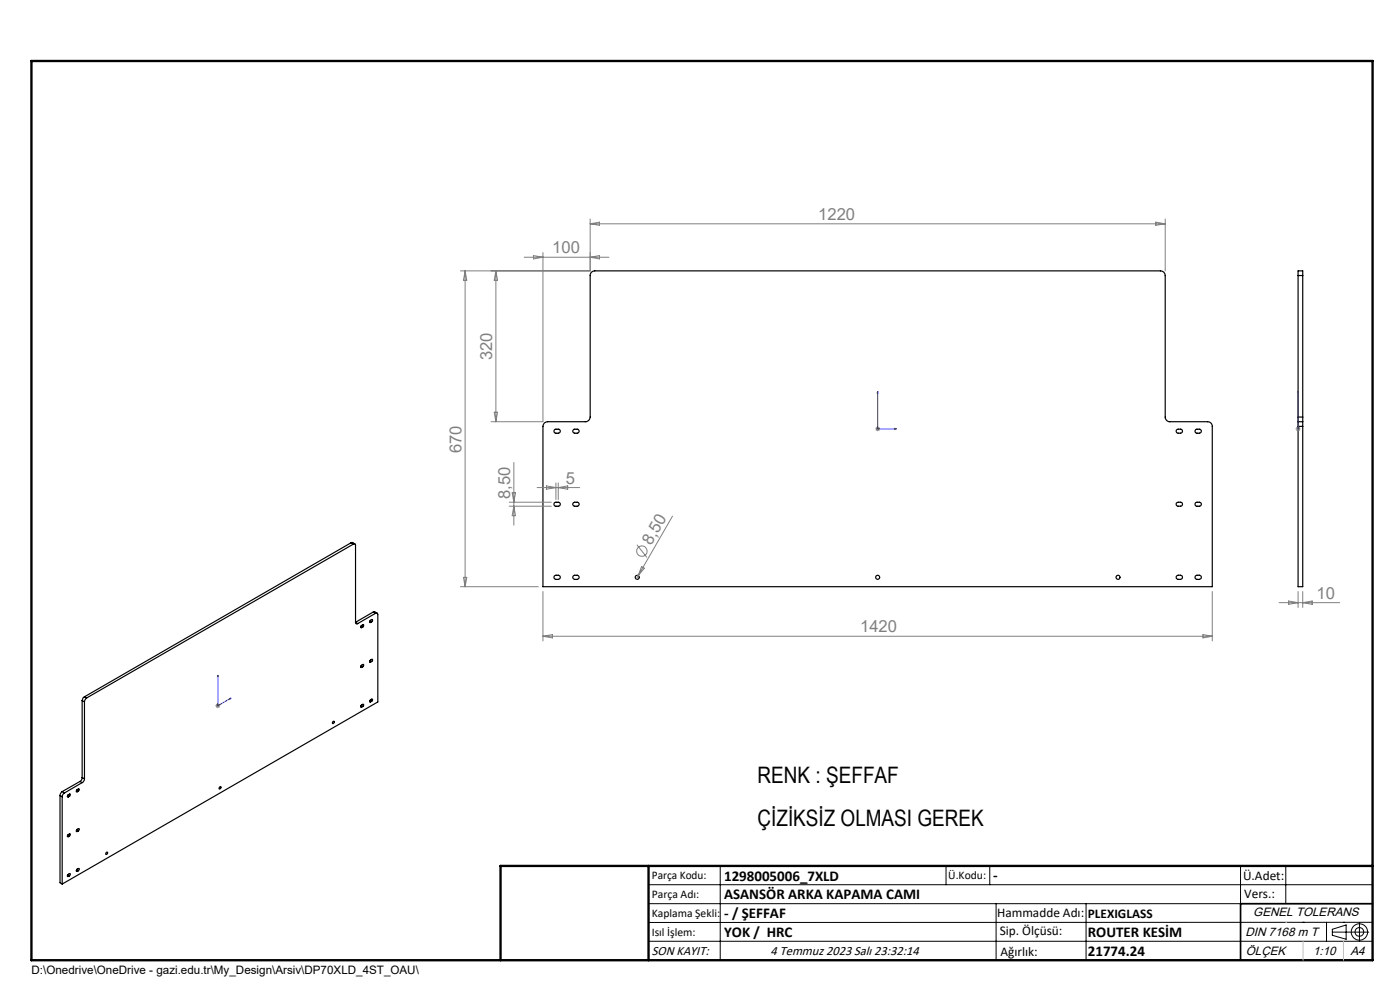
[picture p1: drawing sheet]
<svg xmlns="http://www.w3.org/2000/svg" width="297mm" height="210mm" viewBox="0 0 297 210" stroke-linecap="round" stroke-linejoin="round" font-family="sans-serif">
<g fill="none" stroke="#000" stroke-width=".25">
<path d="M125.5 57.7l.7-.2h120a.97 .97 0 0 1 1 .9v30.1a.96 .96 0 0 0 1 1h8a.96 .96 0 0 1 1 .9v34.1h-142v-34.1a.96 .96 0 0 1 1-.9h8a1.02 1.02 0 0 0 1-1v-30.2zM275.4 58.4v-.9h1v.9M275.4 58.4v30.1M275.4 58.4h1M276.4 58.4v30.1M117.7 91.1l.7-.1a.42 .42 0 0 1 .5 .5 .42 .42 0 0 1-.5 .4h-.5a.44 .44 0 0 1-.4-.3 .44 .44 0 0 1 .2-.5zM121.7 91.1l.7-.1a.42 .42 0 0 1 .5 .5 .42 .42 0 0 1-.5 .4h-.5a.44 .44 0 0 1-.4-.3 .44 .44 0 0 1 .2-.5zM249.7 91.1l.7-.1a.42 .42 0 0 1 .5 .5 .42 .42 0 0 1-.5 .4h-.5a.42 .42 0 0 1-.4-.3 .42 .42 0 0 1 .2-.5zM253.6 91.2l.2-.2h.6a.42 .42 0 0 1 .4 .5 .42 .42 0 0 1-.4 .4l-.7-.1-.2-.3zM275.4 89.5v.9M275.4 88.5v1M275.4 90.4v34.1h1v-34.1"/>
<path d="M275.4 89.5h1M275.4 90.4h1M275.4 88.5h1M276.4 89.5v.9M276.4 88.5v1M74.5 115.1h.3l.5 .3M74.5 115.1l.5 .3M74.5 115.1l-56.6 32.7M75 115.4a.28 .28 0 0 1 .3 0 .28 .28 0 0 1 .1 .3v16.3M75 115.4l-56.6 32.7M117.6 106.7l.8-.2a.42 .42 0 0 1 .5 .5 .42 .42 0 0 1-.5 .4l-.7-.1-.2-.3zM121.7 106.6l.7-.1a.42 .42 0 0 1 .5 .5 .42 .42 0 0 1-.5 .4h-.5a.43 .43 0 0 1-.4-.3 .43 .43 0 0 1 .2-.5z"/>
<path d="M249.7 106.6l.7-.1a.42 .42 0 0 1 .5 .5 .42 .42 0 0 1-.5 .4h-.5a.42 .42 0 0 1-.4-.3 .42 .42 0 0 1 .2-.5zM253.6 106.7l.8-.2a.42 .42 0 0 1 .4 .5 .42 .42 0 0 1-.4 .4l-.7-.1-.2-.3zM75.4 132a.28 .28 0 0 0 .1 .3 .28 .28 0 0 0 .4 0M75.4 132l.5 .3M76.5 133l.2 .1M76.6 132.8l.4 .2M77 133l.2-.3-.1-.2-.5 .3v.3h.1M77 133l-.3 .1M78.4 131.9l.2 .1M78.5 131.7l.3 .2M78.8 131.9l.2-.2v-.3l-.5 .3-.1 .3h.2M78.8 131.9l-.2 .1"/>
<path d="M79.2 129.8l.8 .3M79.2 129.8l.5 .3M79.2 129.8l-3.8 2.2M79.7 130.1a.3 .3 0 0 1 .3 0 .3 .3 0 0 1 .2 .3v18.5l-67 38.6M79.7 130.1l-3.8 2.2M117.6 122.2l.8-.2a.44 .44 0 0 1 .5 .5 .44 .44 0 0 1-.5 .4l-.8-.2zM121.7 122.1l.7-.1a.44 .44 0 0 1 .5 .5 .44 .44 0 0 1-.5 .4h-.5a.44 .44 0 0 1-.4-.3 .44 .44 0 0 1 .2-.5zM249.6 122.2l.8-.2a.44 .44 0 0 1 .5 .5 .44 .44 0 0 1-.5 .4l-.8-.2zM253.6 122.2l.8-.2a.44 .44 0 0 1 .4 .5 .44 .44 0 0 1-.4 .4l-.8-.2zM17.4 148.6l.5 .3M17.4 148.6v16.4M17.9 147.8l-.3 .2-.2 .6"/>
<path d="M17.9 148.9v16.3M17.9 147.8l.5 .3M18.4 148.1l-.5 .8M70.7 153a.21 .21 0 0 1 .2 .3 .21 .21 0 0 1-.4 .1zM76.5 141.5l.2 .1M76.5 149.9l.2 .1M76.6 141.2l.4 .2M76.6 149.6l.4 .3M77 141.4l.2-.2-.1-.3-.5 .4-.1 .2 .2 .1M77 149.9v-.1a.21 .21 0 0 0 .2-.2 .21 .21 0 0 0-.2-.2l-.4 .3-.1 .3h.2M77 141.4l-.3 .2M77 149.9l-.3 .1"/>
<path d="M78.4 140.4l.2 .1M78.4 148.8l.2 .1M78.5 140.1l.3 .2M78.5 148.6l.3 .2M78.8 140.3l.2-.1a.19 .19 0 0 0 .1-.2 .19 .19 0 0 0-.3-.1l-.3 .3-.1 .2 .2 .1M78.8 148.8l.2-.1a.19 .19 0 0 0 .1-.3 .19 .19 0 0 0-.3-.1l-.3 .2-.1 .4h.2M78.8 140.3l-.2 .2M78.8 148.8l-.2 .1M12.7 168.8l.5 .2M12.7 168.8v18.4l.5 .3M13.2 167.9l-.3 .4-.2 .5M13.2 169v18.5"/>
<path d="M13.2 167.9l.5 .3M13.7 168.2l-.4 .5-.1 .3M14.3 168.9l.2 .1M14.3 177.4l.2 .1M14.4 168.7l.3 .2M14.4 177.2l.3 .1M14.7 177.3l.2-.1a.19 .19 0 0 0 .1-.2 .19 .19 0 0 0-.3-.1l-.4 .3v.3h.2M14.7 168.9l.2-.2v-.3l-.6 .4v.2h.2M14.7 168.9l-.2 .1M14.7 177.3l-.2 .2M16.2 167.8l.2 .1M16.2 176.3l.2 .1"/>
<path d="M16.3 167.6l.3 .2M16.3 176.1l.3 .2M16.6 176.3l.1-.2a.18 .18 0 0 0 .2-.2 .18 .18 0 0 0-.3-.1l-.3 .2-.1 .3 .2 .1M16.6 167.8l.1-.1a.18 .18 0 0 0 .2-.2 .18 .18 0 0 0-.3-.2l-.4 .4v.2h.2M16.6 176.3l-.2 .1M16.6 167.8l-.2 .1M17 165.8l.4 .2M17 165.8l-3.8 2.1M17.4 165l-.1 .4-.3 .4M17.4 166l-3.7 2.2M17.4 165l.5 .2M17.9 165.2l-.2 .6-.3 .2"/>
<path d="M46.6 167l.1-.1a.2 .2 0 0 1 .2 .1 .2 .2 0 0 1-.2 .3h-.2zM14.3 185.8l.2 .1M14.4 185.6l.3 .2M14.7 185.8l.2-.1a.19 .19 0 0 0 .1-.3 .19 .19 0 0 0-.3-.1l-.4 .4v.2h.2M14.7 185.8l-.2 .1M16.2 184.7l.2 .1M16.3 184.5l.3 .2M16.6 184.7l.2-.5-.5 .3a.19 .19 0 0 0-.1 .2 .19 .19 0 0 0 .2 .1M16.6 184.7l-.2 .1M22.6 180.8a.24 .24 0 0 1 .2 .3 .24 .24 0 0 1-.4 .1zM106.2 203.7h185"/>
<circle cx="135.2" cy="122.5" r=".43"/>
<circle cx="186.2" cy="122.5" r=".43"/>
<circle cx="237.2" cy="122.5" r=".43"/>
</g>
<g fill="none" stroke="#808080" stroke-width=".21">
<path d="M98.7 57.5v67M98.7 57.5l.3 2h-.7zM105.2 57.5l.4 2h-.8zM105.2 57.5v32M111.2 54.6h18M113.2 54.2l2 .4-2 .3zM115.2 53.6v35.9h-11M125.2 54.6l2-.4v.7zM125.2 46.5v11h-27.5M125.2 47.5l2-.4v.7zM125.2 47.5h122M245.2 47.1l2 .4-2 .3z"/>
<path d="M247.2 46.5v11M104.8 87.4h.8l-.4 2.1zM109 98.1v13.3M185.7 91h1M185.8 90.6l.7 .7M186.2 90.4v1.1M186.5 90.6l-.7 .7M274.8 91h1.1M275 90.6l.7 .7M275.4 90.4v1.1M275.7 90.6l-.7 .7M108 106.5h8.9"/>
<path d="M108 107.4h8.9M108.7 104.5h.7l-.4 2zM109 107.4l.4 2h-.7zM113.9 103.4h9.1M115.9 103.1l2 .3-2 .4zM117.9 102.4v3.6M118.4 102.4v3.6M118.4 103.4l2-.3v.7zM135.1 115.6l2.1 2.6M142.7 109.5l-7.3 12.6M97.7 124.5h16.5M98.3 122.5h.7l-.3 2z"/>
<path d="M115.2 125.5v10.5M115.2 135h142M115.2 135l2-.4v.7zM135.4 122.1l-.4 .7M136.1 120.2l.6 .3-1.3 1.6zM255.2 134.6l2 .4-2 .3zM257.2 125.5v10.5M271.4 127.8h12.8M273.4 127.5l2 .3-2 .4zM275.4 125.5v3.4M276.4 125.5v3.4M276.4 127.8l2-.3v.7z"/>
<path d="M45.7 149.7h1M45.9 149.4l.7 .7M46.2 149.2v1M46.6 149.4l-.7 .7"/>
<circle cx="136.2" cy="116.9" r="1.11"/>
</g>
<g fill="none" stroke="#000" stroke-width=".21">
<path d="M137.6 187.7h153.6M137.6 191.7h153.6M137.6 199.7h153.6M152.8 183.7v20M200.7 183.7v4M210 183.7v4M211.3 191.7v12M230.4 191.7v12M263.2 183.7v20M272.8 183.7v8M276.4 195.6h.1M281.4 195.6v4.1"/>
<path d="M282.6 197.7h7.8M282.6 197.1l3-.9v3l-3-.8zM285 195.6h.1M288.4 195.8v3.8M291.2 195.6l-153.6 .1"/>
<circle cx="288.4" cy="197.7" r="1.74"/>
<circle cx="288.4" cy="197.7" r=".93"/>
</g>
<path d="M186.2 83l.1 .4h-.2zM186.2 83v8h4M189.8 90.9l.4 .1h-.4zM275.4 90.9v.1zM275.4 83v.4v-.4M275.4 91h.1M275.4 83v8M46.2 143.2l.1 .3h-.2zM46.2 143.2v6.5l2.8-1.6M48.8 148.2l.2-.1-.2 .2z" fill="none" stroke="#00f" stroke-width=".21"/>
<path d="M291.2 191.7h-28v12" fill="none" stroke="#000" stroke-width=".35"/>
<path d="M6.7 12.9h284.5v190.8h-284.5zM137.6 183.7v20M291.2 183.7h-185v20" fill="none" stroke="#000" stroke-width=".5"/>
<path d="M272.8 195.6h.1M276.4 199.7v4M285 199.7v4" fill="none" stroke="#c0c0c0" stroke-width=".21"/>
<g fill="#00f">
<path d="M189.8 90.9l.4 .1h-.4zM186.2 83l.1 .4h-.2z"/>
<path d="M48.8 148.2l.2-.1-.2 .2zM46.2 143.2l.1 .3h-.2z"/>
<path d="M275.4 90.9v.1zM275.4 83v.4z"/>
</g>
<g font-size="4.8">
<text x="160.7" y="166.1">RENK : ŞEFFAF</text>
<text x="160.7" y="175.1">ÇİZİKSİZ OLMASI GEREK</text>
</g>
<g font-size="3.5" fill="#808080">
<text x="173.6" y="46.6">1220</text>
<text x="117.2" y="53.8">100</text>
<text x="104.4" y="76.4" transform="rotate(-90 104.4 76.4)">320</text>
<text x="97.9" y="96.1" transform="rotate(-90 97.9 96.1)">670</text>
<text x="108.2" y="105.9" transform="rotate(-90 108.2 105.9)">8,50</text>
<text x="120.1" y="102.6">5</text>
<text x="138.1" y="115.9" transform="rotate(-60 138.1 115.9)">8,50</text>
<text x="279.3" y="127">10</text>
<text x="182.5" y="134.2">1420</text>
</g>
<g font-size="3.2">
<text x="153.6" y="186.8">1298005006_7XLD</text>
<text x="153.6" y="190.8">ASANSÖR ARKA KAPAMA CAMI</text>
<text x="210.7" y="186.6">-</text>
<text x="153.6" y="194.8">- / ŞEFFAF</text>
<text x="153.6" y="198.8">YOK / HRC</text>
<text x="230.8" y="198.7">ROUTER KESİM</text>
<text x="230.8" y="202.8">21774.24</text>
</g>
<g font-size="2.8">
<text x="263.7" y="186.7">Ü.Adet:</text>
<text x="263.9" y="190.5">Vers.:</text>
<text x="211.5" y="194.5">Hammadde Adı:</text>
<text x="230.8" y="194.7">PLEXIGLASS</text>
<text x="138.3" y="202.6">SON KAYIT:</text>
<text x="163.5" y="202.6">4 Temmuz 2023 Salı 23:32:14</text>
<text x="212.1" y="198.4">Sip. Ölçüsü:</text>
<text x="212.2" y="202.7">Ağırlık:</text>
</g>
<g font-size="2.6">
<text x="265.9" y="194.4">GENEL TOLERANS</text>
<text x="264.2" y="198.5">DIN 7168 m T</text>
<text x="264.3" y="202.6">ÖLÇEK</text>
<text x="278.5" y="202.6">1:10</text>
<text x="286.5" y="202.6">A4</text>
</g>
<g font-size="2.5">
<text x="138.3" y="186.4">Parça Kodu:</text>
<text x="138.3" y="190.5">Parça Adı:</text>
<text x="201.2" y="186.5">Ü.Kodu:</text>
<text x="138.3" y="194.5">Kaplama Şekli:</text>
<text x="138.3" y="198.6">Isıl İşlem:</text>
<text x="6.7" y="206.7">D:\Onedrive\OneDrive - gazi.edu.tr\My_Design\Arsiv\DP70XLD_4ST_OAU\</text>
</g>
</svg>
